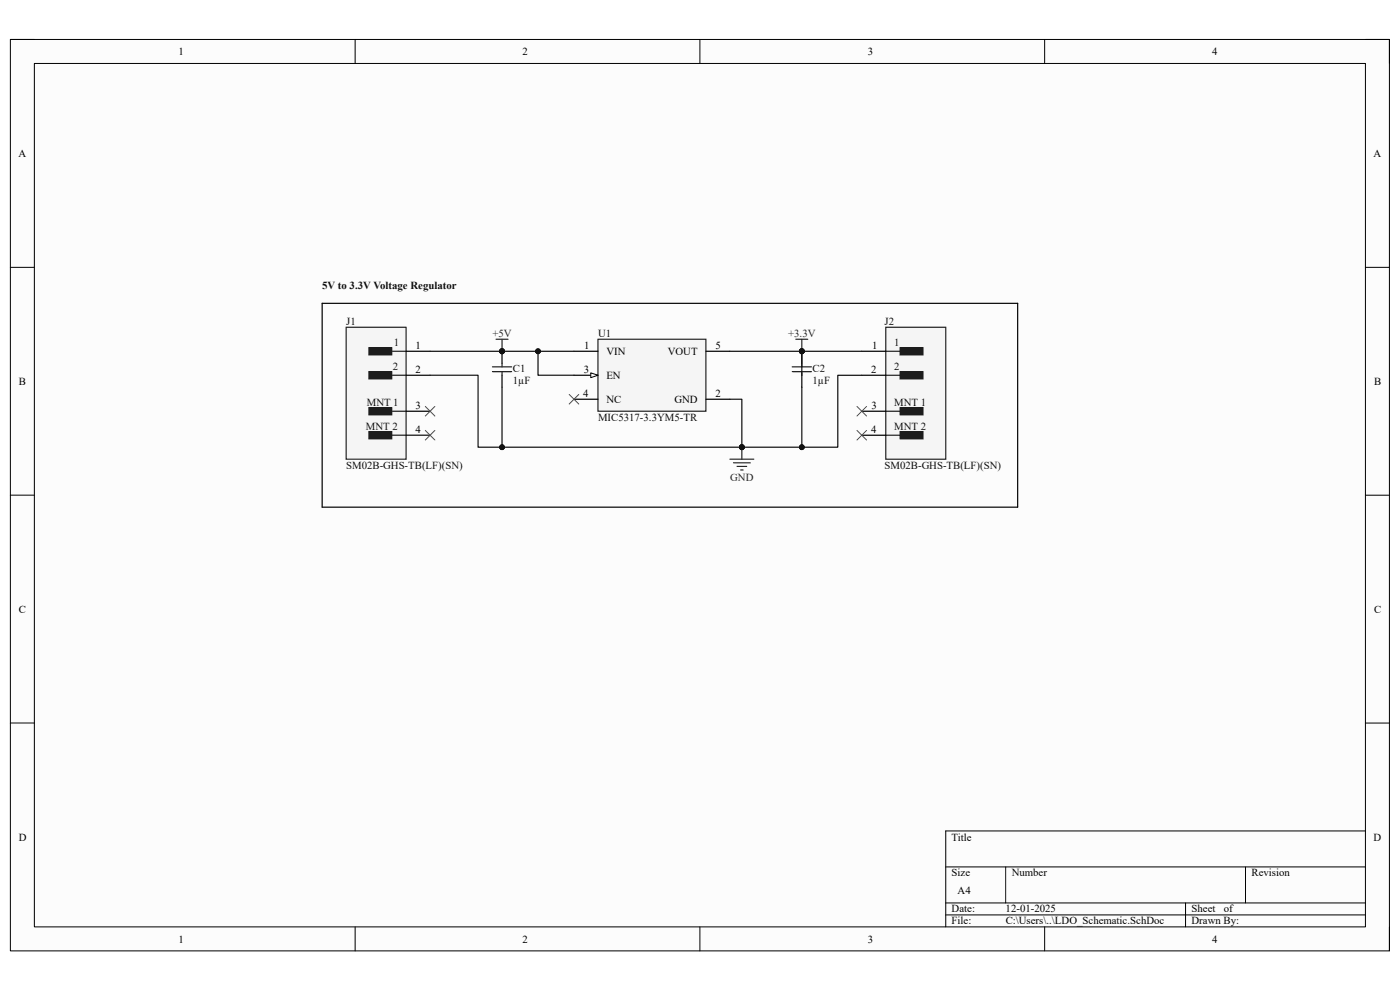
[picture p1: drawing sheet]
<svg xmlns="http://www.w3.org/2000/svg" width="297mm" height="210mm" viewBox="0 0 297 210" stroke-linecap="round" stroke-linejoin="round" font-family="sans-serif">
<path d="M2.2 8.4h292.6v193.3h-292.6z" fill-rule="evenodd" fill="#fcfcfc"/>
<path d="M2.2 8.4h292.6v193.3h-292.6z" fill="none" stroke="#000" stroke-width=".21"/>
<path d="M7.3 13.5h282.4v183.1h-282.4z" fill-rule="evenodd" fill="#fcfcfc"/>
<g fill="none" stroke="#000" stroke-width=".21">
<path d="M2.2 8.4h5.1M7.3 13.5h282.4v183.1h-282.4zM75.3 8.4v5.1M148.5 8.4v5.1M221.6 8.4v5.1M289.7 8.4h5.1v5.1M2.2 56.7h5.1M289.7 56.7h5.1M2.2 105h5.1M289.7 105.1h5.1M2.2 153.4h5.1M289.7 153.4h5.1"/>
<path d="M289.7 176.3h-89.1v20.3M75.3 196.6v5.1M148.5 196.6v5.1M200.6 183.9h89.1M200.6 191.5h89.1M200.6 194.1h89.1M213.4 183.9v7.6M221.6 196.6v5.1M251.5 191.5v5.1M264.2 183.9v7.6M294.8 196.6v5.1"/>
</g>
<path d="M126.9 72h22.9v15.2h-22.9z" fill-rule="evenodd" fill="#f5f5f5"/>
<path d="M126.9 72h22.9v15.2h-22.9z" fill="none" stroke="#262626" stroke-width=".25"/>
<path d="M121.8 74.5h5.1M121.8 79.6h5.1" fill="none" stroke="#000" stroke-width=".25"/>
<path d="M125.3 79.1l1.6 .5-1.6 .5z" fill="#fbfbfb"/>
<path d="M125.3 79.1l1.6 .5-1.6 .5z" fill="none" stroke="#000" stroke-width=".21"/>
<path d="M149.8 74.5h5M121.8 84.7h5.1M149.8 84.7h5" fill="none" stroke="#000" stroke-width=".25"/>
<circle cx="170.1" cy="74.5" r=".51" fill="#0e0e0e"/>
<circle cx="170.1" cy="74.5" r=".51" fill="none" stroke="#0e0e0e" stroke-width=".21"/>
<path d="M170.1 74.5v2.6" fill="none" stroke="#000" stroke-width=".25"/>
<circle cx="170.1" cy="74.5" r=".51" fill="#0e0e0e"/>
<circle cx="170.1" cy="74.5" r=".51" fill="none" stroke="#0e0e0e" stroke-width=".21"/>
<path d="M170.1 79.6v2.5" fill="none" stroke="#000" stroke-width=".25"/>
<path d="M168.1 78.8h4M168.1 77.8h4M170.1 77.1v.7M170.1 78.8v.8" fill="none" stroke="#1c1c1c" stroke-width=".25"/>
<circle cx="106.5" cy="74.5" r=".51" fill="#0e0e0e"/>
<circle cx="106.5" cy="74.5" r=".51" fill="none" stroke="#0e0e0e" stroke-width=".21"/>
<path d="M106.5 74.5v2.6" fill="none" stroke="#000" stroke-width=".25"/>
<circle cx="106.5" cy="74.5" r=".51" fill="#0e0e0e"/>
<circle cx="106.5" cy="74.5" r=".51" fill="none" stroke="#0e0e0e" stroke-width=".21"/>
<path d="M106.5 79.6v2.5" fill="none" stroke="#000" stroke-width=".25"/>
<path d="M104.5 78.8h4M104.5 77.8h4M106.5 77.1v.7M106.5 78.8v.8" fill="none" stroke="#1c1c1c" stroke-width=".25"/>
<path d="M154.8 97.4h5.1M155.6 98.2h3.6M156.4 98.9h2M157.1 99.7h.5M157.4 94.9v2.5" fill="none" stroke="#262626" stroke-width=".25"/>
<circle cx="157.4" cy="94.9" r=".51" fill="#0e0e0e"/>
<circle cx="157.4" cy="94.9" r=".51" fill="none" stroke="#0e0e0e" stroke-width=".21"/>
<path d="M105.2 72h2.6M106.5 72v2.5" fill="none" stroke="#262626" stroke-width=".25"/>
<circle cx="106.5" cy="74.5" r=".51" fill="#0e0e0e"/>
<circle cx="106.5" cy="74.5" r=".51" fill="none" stroke="#0e0e0e" stroke-width=".21"/>
<path d="M168.8 72h2.6M170.1 72v2.5" fill="none" stroke="#262626" stroke-width=".25"/>
<circle cx="170.1" cy="74.5" r=".51" fill="#0e0e0e"/>
<circle cx="170.1" cy="74.5" r=".51" fill="none" stroke="#0e0e0e" stroke-width=".21"/>
<path d="M120.8 83.7l2 2M122.8 83.7l-2 2" fill="none" stroke="#4c4c4c" stroke-width=".21"/>
<path d="M73.4 69.4h12.8v28h-12.8z" fill-rule="evenodd" fill="#f5f5f5"/>
<path d="M73.4 69.4h12.8v28h-12.8z" fill="none" stroke="#262626" stroke-width=".25"/>
<path d="M78.3 73.8h4.8v1.5h-4.8z" fill-rule="evenodd" fill="#1c1c1c"/>
<path d="M78.3 73.8h4.8v1.5h-4.8zM80.6 74.5h5.6" fill="none" stroke="#1c1c1c" stroke-width=".25"/>
<path d="M78.3 78.8h4.8v1.6h-4.8z" fill-rule="evenodd" fill="#1c1c1c"/>
<path d="M78.3 78.8h4.8v1.6h-4.8zM80.6 79.6h5.6" fill="none" stroke="#1c1c1c" stroke-width=".25"/>
<path d="M78.3 86.5h4.8v1.5h-4.8z" fill-rule="evenodd" fill="#1c1c1c"/>
<path d="M78.3 86.5h4.8v1.5h-4.8zM80.6 87.2h5.6" fill="none" stroke="#1c1c1c" stroke-width=".25"/>
<path d="M78.3 91.6h4.8v1.5h-4.8z" fill-rule="evenodd" fill="#1c1c1c"/>
<path d="M78.3 91.6h4.8v1.5h-4.8zM80.6 92.3h5.6" fill="none" stroke="#1c1c1c" stroke-width=".25"/>
<path d="M86.2 74.5h5M86.2 79.6h5M86.2 87.2h5M86.2 92.3h5" fill="none" stroke="#000" stroke-width=".25"/>
<path d="M187.9 69.4h12.7v28h-12.7z" fill-rule="evenodd" fill="#f5f5f5"/>
<path d="M187.9 69.4h12.7v28h-12.7z" fill="none" stroke="#262626" stroke-width=".25"/>
<path d="M191 73.8h4.8v1.5h-4.8z" fill-rule="evenodd" fill="#1c1c1c"/>
<path d="M187.9 74.5h5.6M191 73.8h4.8v1.5h-4.8z" fill="none" stroke="#1c1c1c" stroke-width=".25"/>
<path d="M191 78.8h4.8v1.6h-4.8z" fill-rule="evenodd" fill="#1c1c1c"/>
<path d="M187.9 79.6h5.6M191 78.8h4.8v1.6h-4.8z" fill="none" stroke="#1c1c1c" stroke-width=".25"/>
<path d="M191 86.5h4.8v1.5h-4.8z" fill-rule="evenodd" fill="#1c1c1c"/>
<path d="M187.9 87.2h5.6M191 86.5h4.8v1.5h-4.8z" fill="none" stroke="#1c1c1c" stroke-width=".25"/>
<path d="M191 91.6h4.8v1.5h-4.8z" fill-rule="evenodd" fill="#1c1c1c"/>
<path d="M187.9 92.3h5.6M191 91.6h4.8v1.5h-4.8z" fill="none" stroke="#1c1c1c" stroke-width=".25"/>
<path d="M182.8 74.5h5.1M182.8 79.6h5.1M182.8 87.2h5.1M182.8 92.3h5.1" fill="none" stroke="#000" stroke-width=".25"/>
<path d="M154.8 74.5h15.3v5.1" fill="none" stroke="#0e0e0e" stroke-width=".25"/>
<circle cx="170.1" cy="74.5" r=".51" fill="#0e0e0e"/>
<circle cx="170.1" cy="74.5" r=".51" fill="none" stroke="#0e0e0e" stroke-width=".21"/>
<path d="M114.1 74.5v5.1h7.7" fill="none" stroke="#0e0e0e" stroke-width=".25"/>
<circle cx="114.1" cy="74.5" r=".51" fill="#0e0e0e"/>
<circle cx="114.1" cy="74.5" r=".51" fill="none" stroke="#0e0e0e" stroke-width=".21"/>
<path d="M106.5 82.1v12.8h50.9" fill="none" stroke="#0e0e0e" stroke-width=".25"/>
<circle cx="106.5" cy="94.9" r=".51" fill="#0e0e0e"/>
<circle cx="106.5" cy="94.9" r=".51" fill="none" stroke="#0e0e0e" stroke-width=".21"/>
<circle cx="157.4" cy="94.9" r=".51" fill="#0e0e0e"/>
<circle cx="157.4" cy="94.9" r=".51" fill="none" stroke="#0e0e0e" stroke-width=".21"/>
<path d="M106.5 74.5h15.3" fill="none" stroke="#0e0e0e" stroke-width=".25"/>
<circle cx="114.1" cy="74.5" r=".51" fill="#0e0e0e"/>
<circle cx="114.1" cy="74.5" r=".51" fill="none" stroke="#0e0e0e" stroke-width=".21"/>
<circle cx="106.5" cy="74.5" r=".51" fill="#0e0e0e"/>
<circle cx="106.5" cy="74.5" r=".51" fill="none" stroke="#0e0e0e" stroke-width=".21"/>
<path d="M154.8 84.7h2.6v10.2" fill="none" stroke="#0e0e0e" stroke-width=".25"/>
<circle cx="157.4" cy="94.9" r=".51" fill="#0e0e0e"/>
<circle cx="157.4" cy="94.9" r=".51" fill="none" stroke="#0e0e0e" stroke-width=".21"/>
<path d="M170.1 82.1v12.8h-12.7" fill="none" stroke="#0e0e0e" stroke-width=".25"/>
<circle cx="170.1" cy="94.9" r=".51" fill="#0e0e0e"/>
<circle cx="170.1" cy="94.9" r=".51" fill="none" stroke="#0e0e0e" stroke-width=".21"/>
<circle cx="157.4" cy="94.9" r=".51" fill="#0e0e0e"/>
<circle cx="157.4" cy="94.9" r=".51" fill="none" stroke="#0e0e0e" stroke-width=".21"/>
<path d="M91.2 79.6h10.2v15.3h5.1" fill="none" stroke="#0e0e0e" stroke-width=".25"/>
<circle cx="106.5" cy="94.9" r=".51" fill="#0e0e0e"/>
<circle cx="106.5" cy="94.9" r=".51" fill="none" stroke="#0e0e0e" stroke-width=".21"/>
<path d="M91.2 74.5h15.3" fill="none" stroke="#0e0e0e" stroke-width=".25"/>
<circle cx="106.5" cy="74.5" r=".51" fill="#0e0e0e"/>
<circle cx="106.5" cy="74.5" r=".51" fill="none" stroke="#0e0e0e" stroke-width=".21"/>
<path d="M170.1 74.5h12.7" fill="none" stroke="#0e0e0e" stroke-width=".25"/>
<circle cx="170.1" cy="74.5" r=".51" fill="#0e0e0e"/>
<circle cx="170.1" cy="74.5" r=".51" fill="none" stroke="#0e0e0e" stroke-width=".21"/>
<path d="M182.8 79.6h-5.1v15.3h-7.6" fill="none" stroke="#0e0e0e" stroke-width=".25"/>
<circle cx="170.1" cy="94.9" r=".51" fill="#0e0e0e"/>
<circle cx="170.1" cy="94.9" r=".51" fill="none" stroke="#0e0e0e" stroke-width=".21"/>
<path d="M90.2 86.2l2.1 2.1M90.2 91.3l2.1 2M92.3 86.2l-2.1 2.1M92.3 91.3l-2.1 2M181.8 86.2l2 2.1M181.8 91.3l2 2M183.8 86.2l-2 2.1M183.8 91.3l-2 2" fill="none" stroke="#4c4c4c" stroke-width=".21"/>
<path d="M68.3 64.3h147.6v43.3h-147.6z" fill="none" stroke="#000" stroke-width=".25"/>
<g font-size="2.3">
<text x="37.9" y="11.7">1</text>
<text x="110.9" y="11.7">2</text>
<text x="184.1" y="11.7">3</text>
<text x="257.1" y="11.7">4</text>
<text x="3.9" y="33.3">A</text>
<text x="291.4" y="33.3">A</text>
<text x="88.2" y="74">1</text>
<text x="124" y="74">1</text>
<text x="128.7" y="75.3">VIN</text>
<text x="141.6" y="75.3">VOUT</text>
<text x="151.8" y="74">5</text>
<text x="185" y="74">1</text>
<text x="4" y="81.6">B</text>
<text x="88.2" y="79.1">2</text>
<text x="123.9" y="79.1">3</text>
<text x="128.7" y="80.3">EN</text>
<text x="184.8" y="79.1">2</text>
<text x="291.5" y="81.6">B</text>
<text x="88.2" y="86.7">3</text>
<text x="123.7" y="84.2">4</text>
<text x="128.7" y="85.4">NC</text>
<text x="143.1" y="85.4">GND</text>
<text x="151.8" y="84.2">2</text>
<text x="184.9" y="86.7">3</text>
<text x="88.2" y="91.8">4</text>
<text x="184.8" y="91.8">4</text>
<text x="4" y="130">C</text>
<text x="291.5" y="130">C</text>
<text x="4" y="178.3">D</text>
<text x="201.9" y="178.3">Title</text>
<text x="291.4" y="178.3">D</text>
<text x="201.9" y="185.9">Size</text>
<text x="214.6" y="185.9">Number</text>
<text x="265.5" y="185.9">Revision</text>
<text x="203.2" y="189.7">A4</text>
<text x="201.9" y="193.5">Date:</text>
<text x="201.9" y="196.1">File:</text>
<text x="213.3" y="193.5">12-01-2025</text>
<text x="213.4" y="196.1">C:\Users\..\LDO_Schematic.SchDoc</text>
<text x="252.8" y="193.5">Sheet</text>
<text x="252.8" y="196.1">Drawn By:</text>
<text x="259.6" y="193.5">of</text>
<text x="37.9" y="199.9">1</text>
<text x="110.9" y="199.9">2</text>
<text x="184.1" y="199.9">3</text>
<text x="257.1" y="199.9">4</text>
</g>
<g font-size="2.3" fill="#0e0e0e">
<text x="68.3" y="61.3">5V to 3.3V Voltage Regulator</text>
<text x="73.4" y="68.9">J1</text>
<text x="126.9" y="71.5">U1</text>
<text x="187.7" y="68.9">J2</text>
<text x="83.5" y="73.5">1</text>
<text x="189.7" y="73.5">1</text>
<text x="83.3" y="78.6">2</text>
<text x="108.8" y="78.8">C1</text>
<text x="108.8" y="81.4">1µF</text>
<text x="172.4" y="78.8">C2</text>
<text x="172.4" y="81.4">1µF</text>
<text x="189.7" y="78.6">2</text>
<text x="77.8" y="86.2">MNT 1</text>
<text x="126.9" y="89.3">MIC5317-3.3YM5-TR</text>
<text x="189.7" y="86.2">MNT 1</text>
<text x="77.6" y="91.3">MNT 2</text>
<text x="189.7" y="91.3">MNT 2</text>
<text x="73.4" y="99.4">SM02B-GHS-TB(LF)(SN)</text>
<text x="187.7" y="99.4">SM02B-GHS-TB(LF)(SN)</text>
</g>
<g font-size="2.3" fill="#262626">
<text x="104.5" y="71.5">+5V</text>
<text x="167.2" y="71.5">+3.3V</text>
<text x="154.9" y="102">GND</text>
</g>
</svg>
